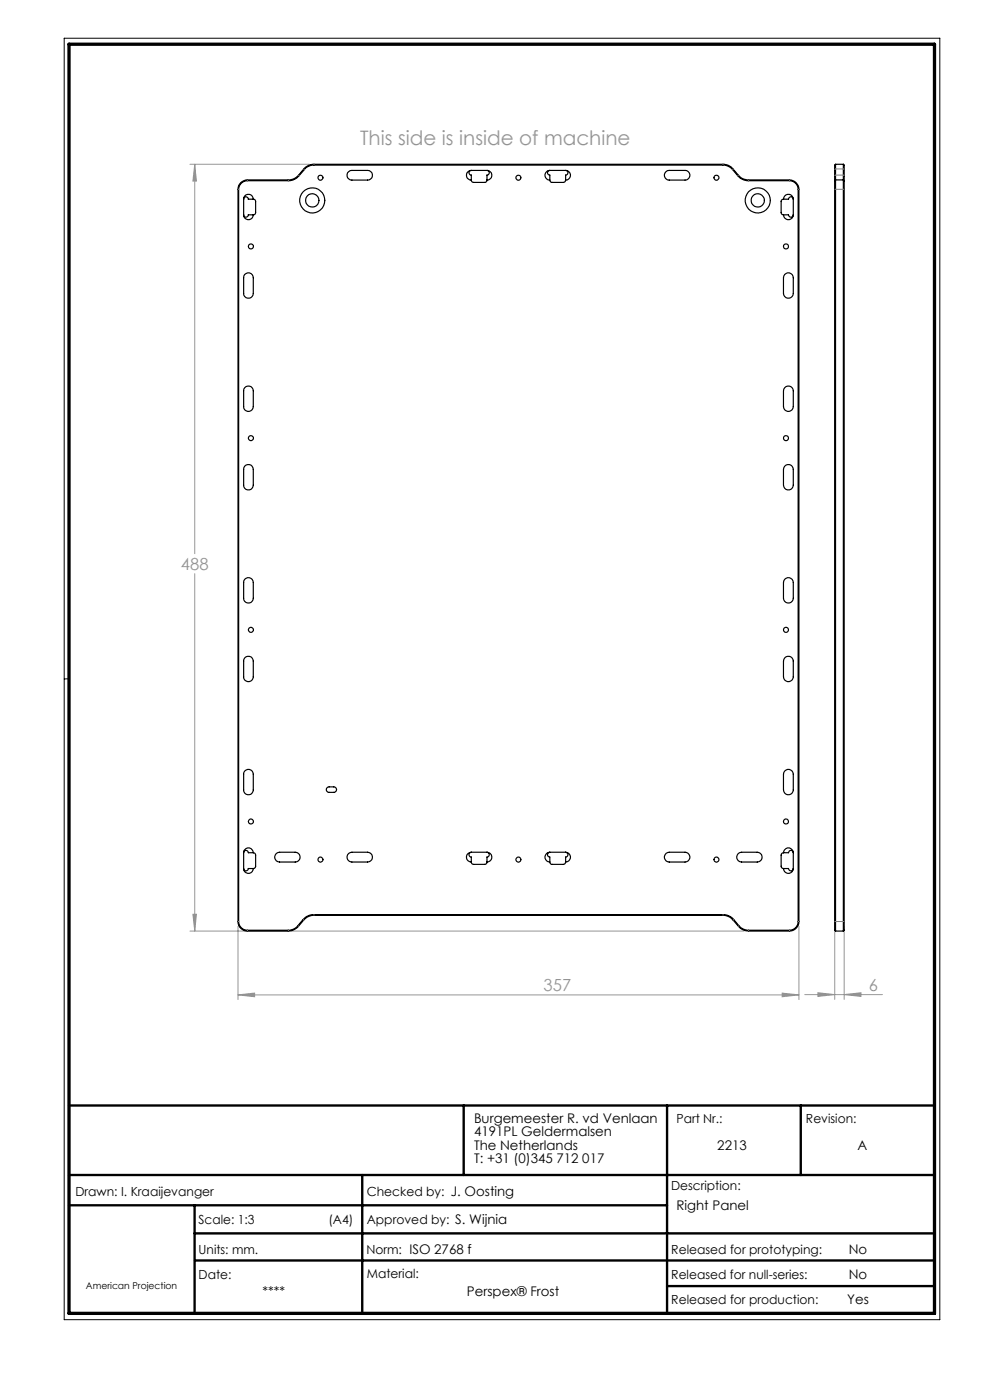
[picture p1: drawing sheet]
<svg xmlns="http://www.w3.org/2000/svg" width="210mm" height="297mm" viewBox="0 0 210 297" stroke-linecap="round" stroke-linejoin="round" font-family="sans-serif">
<path d="M13.6 8.1h185.8v271.9h-185.8zM14.6 144h-1" fill="none" stroke="#000" stroke-width=".21"/>
<path d="M14.6 234.5h183.6M98.4 234.5v14.8M141.5 234.5v44.1M169.9 234.5v14.8M14.6 249.3h183.6M14.6 255.7h126.9M41.3 255.7v22.9M76.8 249.3v29.3M41.3 261.7h156.9M41.4 267.4h156.8M141.5 272.8h56.7" fill="none" stroke="#000" stroke-width=".5"/>
<path d="M14.6 9.4h183.6v269.2h-183.6z" fill="none" stroke="#000" stroke-width=".7"/>
<g fill="none" stroke="#959595" stroke-width=".21">
<path d="M40.3 34.9h25.3M41.3 34.9v82.6M41.3 34.9l.4 3.5h-.8zM41.3 121.7v75.8M40.3 197.5h117.5M40.9 194h.8l-.4 3.5zM50.5 196.5v15.6M169.5 196.5v15.6M177.1 196.5v15.5M179.1 196.5v15.5M50.5 211.1h119M50.5 211.1l3.5-.4v.8z"/>
<path d="M165.9 210.7l3.6 .4-3.6 .4zM170.7 211h16.5M173.5 210.6l3.6 .4-3.6 .4zM179.1 211l3.5-.4v.8z"/>
</g>
<path d="M41.3 34.9l.4 3.5h-.8zM40.9 194h.8l-.4 3.5zM50.5 211.1l3.5-.4v.8zM165.9 210.7l3.6 .4-3.6 .4zM173.5 210.6l3.6 .4-3.6 .4zM179.1 211l3.5-.4v.8z" fill="#959595"/>
<g fill="none" stroke="#000" stroke-width=".25">
<path d="M51 38.8l.7-.5 .8-.1h8.6a2.81 2.81 0 0 0 2.2-1l1.1-1.3a2.7 2.7 0 0 1 2.2-1h86.8a2.58 2.58 0 0 1 2.1 1l1.1 1.3a2.68 2.68 0 0 0 2.2 1h8.7a2.05 2.05 0 0 1 2 2v155.3a2.05 2.05 0 0 1-2 2h-8.7a2.86 2.86 0 0 1-2.2-1l-1.1-1.3a2.86 2.86 0 0 0-2.1-1h-86.8a3 3 0 0 0-2.2 1l-1.1 1.3a3 3 0 0 1-2.2 1h-8.6a1.99 1.99 0 0 1-2-2v-155.3l.1-.8zM51.2 38.9l.6-.4 .7-.2h8.6a3 3 0 0 0 2.3-1l1.2-1.3a2.65 2.65 0 0 1 2-1h86.8a2.65 2.65 0 0 1 2 1l1.1 1.3a3 3 0 0 0 2.3 1h8.7a1.81 1.81 0 0 1 1.8 1.9v155.3a1.81 1.81 0 0 1-1.8 1.8h-8.7a2.65 2.65 0 0 1-2.1-.9l-1.1-1.3a3 3 0 0 0-2.2-1.1h-86.8a3.2 3.2 0 0 0-2.3 1.1l-1.1 1.3a2.65 2.65 0 0 1-2.1 .9h-8.6a1.87 1.87 0 0 1-1.9-1.8v-155.3l.2-.7zM73.7 36.7l.6-.5h3.7a1.02 1.02 0 0 1 1 1 1.02 1.02 0 0 1-1 1h-3.4a1.02 1.02 0 0 1-.9-1.5zM100 38.2v.3l.4 .2h2.5l.3-.2 .1-.3M100 36.2a1.02 1.02 0 0 0-1.1 1 1.02 1.02 0 0 0 1.1 1M100 36.2a.49 .49 0 0 0-.5 .5 .49 .49 0 0 0 .5 .4v1.1M100 36.2h3.3M103.3 36.2a1.02 1.02 0 0 1 1 1 1.02 1.02 0 0 1-1 1M103.3 36.2a.49 .49 0 0 1 .5 .5 .49 .49 0 0 1-.5 .4v1.1M116.6 36.2a1.02 1.02 0 0 0-1 1 1.02 1.02 0 0 0 1 1M116.6 38.2l.2 .4 .3 .1h2.5l.2-.1 .2-.4M116.6 36.2a.49 .49 0 0 0-.5 .5 .49 .49 0 0 0 .5 .4v1.1"/>
<path d="M116.6 36.2h3.4M120 36.2a1.02 1.02 0 0 1 1 1 1.02 1.02 0 0 1-1 1M120 36.2a.49 .49 0 0 1 .5 .5 .49 .49 0 0 1-.5 .4v1.1M141.3 36.4l.7-.2h3.3a1.02 1.02 0 0 1 1 1 1.02 1.02 0 0 1-1 1h-3.3a1.02 1.02 0 0 1-1-.7 1.02 1.02 0 0 1 .3-1.1zM177.1 38.3v159l.1 .2M177.2 38.2v159.3M177.2 34.9v3.3M177.2 34.9l-.1 .1v3.3M177.2 38.2h1.7M177.2 34.9h1.7M177.2 38.2l-.1 .1M178.9 38.2v159.3"/>
<path d="M178.9 34.9v3.3M178.9 34.9l.2 .1v3.3M178.9 38.2l.2 .1M179.1 38.3v159l-.2 .2M51.7 42.3a1.02 1.02 0 0 1 1-1.1 1.02 1.02 0 0 1 1 1.1M51.7 45.6a1.02 1.02 0 0 0 1 1 1.02 1.02 0 0 0 1-1M51.7 42.3a.5 .5 0 0 1 .5-.6 .5 .5 0 0 1 .5 .6h1M51.7 45.6a.49 .49 0 0 0 .5 .5 .49 .49 0 0 0 .5-.5h1M51.7 42.3v3.3M51.9 58.2a1.04 1.04 0 0 1 1.1-.3 1.04 1.04 0 0 1 .7 1v3.4a1.02 1.02 0 0 1-1 1 1.02 1.02 0 0 1-1-1v-3.4zM53.7 42.3h.3l.2 .3v2.6l-.2 .3-.3 .1M166.2 42.3a1.04 1.04 0 0 1 1-1.1 1.04 1.04 0 0 1 1.1 1.1"/>
<path d="M166.2 42.3h-.3l-.2 .3v2.6l.2 .3 .3 .1M166.2 45.6a1.04 1.04 0 0 0 1 1 1.04 1.04 0 0 0 1.1-1M166.2 42.3h1.1a.51 .51 0 0 1 .5-.6 .51 .51 0 0 1 .5 .6M166.2 45.6h1.1a.51 .51 0 0 0 .5 .5 .51 .51 0 0 0 .5-.5M166.4 58.2a1.04 1.04 0 0 1 1.2-.3 1.04 1.04 0 0 1 .7 1v3.4a1.04 1.04 0 0 1-1.1 1 1.04 1.04 0 0 1-1-1v-3.4zM168.3 42.3v3.3M51.9 82.3a1.04 1.04 0 0 1 1.1-.3 1.04 1.04 0 0 1 .7 .9v3.4a1.02 1.02 0 0 1-1 1 1.02 1.02 0 0 1-1-1v-3.4zM51.9 98.9a1.04 1.04 0 0 1 1.1-.3 1.04 1.04 0 0 1 .7 1v3.3a1.02 1.02 0 0 1-1 1 1.02 1.02 0 0 1-1-1v-3.3zM166.4 98.9a1.04 1.04 0 0 1 1.2-.3 1.04 1.04 0 0 1 .7 1v3.3a1.04 1.04 0 0 1-1.1 1 1.04 1.04 0 0 1-1-1v-3.3zM166.4 82.3a1.04 1.04 0 0 1 1.2-.3 1.04 1.04 0 0 1 .7 .9v3.4a1.04 1.04 0 0 1-1.1 1 1.04 1.04 0 0 1-1-1v-3.4zM51.9 139.6a1.04 1.04 0 0 1 1.1-.3 1.04 1.04 0 0 1 .7 1v3.3a1.02 1.02 0 0 1-1 1 1.02 1.02 0 0 1-1-1v-3.3zM51.9 122.9a1.04 1.04 0 0 1 1.1-.3 1.04 1.04 0 0 1 .7 1v3.3a1.02 1.02 0 0 1-1 1 1.02 1.02 0 0 1-1-1v-3.3z"/>
<path d="M166.4 139.6a1.04 1.04 0 0 1 1.2-.3 1.04 1.04 0 0 1 .7 1v3.3a1.04 1.04 0 0 1-1.1 1 1.04 1.04 0 0 1-1-1v-3.3zM166.4 122.9a1.04 1.04 0 0 1 1.2-.3 1.04 1.04 0 0 1 .7 1v3.3a1.04 1.04 0 0 1-1.1 1 1.04 1.04 0 0 1-1-1v-3.3zM51.9 163.6a1.04 1.04 0 0 1 1.1-.3 1.04 1.04 0 0 1 .7 .9v3.4a1.02 1.02 0 0 1-1 1 1.02 1.02 0 0 1-1-1v-3.4zM69.4 167.1a1.98 1.98 0 0 1 1.6-.1 .58 .58 0 0 1 .4 .6 .58 .58 0 0 1-.6 .5h-1a.57 .57 0 0 1-.5-.3 .57 .57 0 0 1 .1-.7zM166.4 163.6a1.04 1.04 0 0 1 1.2-.3 1.04 1.04 0 0 1 .7 .9v3.4a1.04 1.04 0 0 1-1.1 1 1.04 1.04 0 0 1-1-1v-3.4zM51.7 180.9a1.02 1.02 0 0 1 1-1 1.02 1.02 0 0 1 1 1M51.7 184.3a1.02 1.02 0 0 0 1 1 1.02 1.02 0 0 0 1-1M51.7 184.3a.49 .49 0 0 0 .5 .4 .49 .49 0 0 0 .5-.4h1M51.7 180.9a.49 .49 0 0 1 .5-.5 .49 .49 0 0 1 .5 .5h1M51.7 180.9v3.4M53.7 180.9a.49 .49 0 0 1 .5 .5v2.4l-.1 .3-.4 .2M58.6 181l.7-.2h3.3a1.04 1.04 0 0 1 1.1 1 1.04 1.04 0 0 1-1.1 1.1h-3.3a1.05 1.05 0 0 1-1-.7 1.05 1.05 0 0 1 .3-1.2z"/>
<path d="M74 181l.6-.2h3.4a1.04 1.04 0 0 1 1 1 1.04 1.04 0 0 1-1 1.1h-3.4a1.03 1.03 0 0 1-.9-.7 1.03 1.03 0 0 1 .3-1.2zM100 182.9v.3l.4 .2h2.5l.3-.2 .1-.3M100 180.8a1.04 1.04 0 0 0-1.1 1 1.04 1.04 0 0 0 1.1 1.1M100 180.8a.51 .51 0 0 0-.5 .5 .51 .51 0 0 0 .5 .5v1.1M100 180.8h3.3M103.3 180.8a1.04 1.04 0 0 1 1 1 1.04 1.04 0 0 1-1 1.1M103.3 180.8a.51 .51 0 0 1 .5 .5 .51 .51 0 0 1-.5 .5v1.1M116.6 180.8a1.04 1.04 0 0 0-1 1 1.04 1.04 0 0 0 1 1.1M116.6 182.9l.2 .3 .3 .2h2.5l.2-.2 .2-.3M116.6 180.8a.51 .51 0 0 0-.5 .5 .51 .51 0 0 0 .5 .5v1.1M116.6 180.8h3.4M120 180.8a1.04 1.04 0 0 1 1 1 1.04 1.04 0 0 1-1 1.1"/>
<path d="M120 180.8a.51 .51 0 0 1 .5 .5 .51 .51 0 0 1-.5 .5v1.1M141.3 181l.7-.2h3.3a1.04 1.04 0 0 1 1 1 1.04 1.04 0 0 1-1 1.1h-3.3a1.05 1.05 0 0 1-1-.7 1.05 1.05 0 0 1 .3-1.2zM156.6 181l.7-.2h3.3a1.04 1.04 0 0 1 1.1 1 1.04 1.04 0 0 1-1.1 1.1h-3.3a1.05 1.05 0 0 1-1-.7 1.05 1.05 0 0 1 .3-1.2zM166.2 180.9a1.04 1.04 0 0 1 1-1 1.04 1.04 0 0 1 1.1 1M166.2 180.9a.49 .49 0 0 0-.5 .5v2.4l.1 .3 .4 .2M166.2 184.3a1.04 1.04 0 0 0 1 1 1.04 1.04 0 0 0 1.1-1M166.2 184.3h1.1a.51 .51 0 0 0 .5 .4 .51 .51 0 0 0 .5-.4M166.2 180.9h1.1a.51 .51 0 0 1 .5-.5 .51 .51 0 0 1 .5 .5M168.3 180.9v3.4M177.2 197.5h1.7"/>
<circle cx="68" cy="37.7" r=".53"/>
<circle cx="110" cy="37.7" r=".52"/>
<circle cx="152" cy="37.7" r=".52"/>
<circle cx="53.2" cy="52.3" r=".54"/>
<circle cx="66.2" cy="42.5" r="2.67"/>
<circle cx="66.2" cy="42.5" r="1.43"/>
<circle cx="160.7" cy="42.5" r="1.42"/>
<circle cx="160.7" cy="42.5" r="2.67"/>
<circle cx="166.7" cy="52.3" r=".54"/>
<circle cx="53.2" cy="92.9" r=".53"/>
<circle cx="166.7" cy="92.9" r=".53"/>
<circle cx="53.2" cy="133.6" r=".53"/>
<circle cx="166.7" cy="133.6" r=".53"/>
<circle cx="53.2" cy="174.3" r=".54"/>
<circle cx="166.7" cy="174.3" r=".54"/>
<circle cx="68" cy="182.4" r=".54"/>
<circle cx="110" cy="182.3" r=".53"/>
<circle cx="152" cy="182.3" r=".53"/>
</g>
<g fill="none" stroke="#808080" stroke-width=".21" stroke-dasharray="6.3 1.3 1.3 1.3 1.3 1.3">
<path d="M52.5 38.3v-.1M61.2 38.3v-.1M63.5 37.3l-.2-.2M64.6 35.9l-.2-.1M66.6 35v-.2M153.4 34.8v.2M155.5 35.8l-.1 .1M156.6 37.1l-.1 .2M158.8 38.2v.1M167.5 38.2v.1M177.2 37.1l-.1 .2M177.2 35.8h1.7"/>
<path d="M177.2 35.8l-.1 .1M178.9 37.1h-1.7M179.1 37.3l-.2-.2M179.1 35.9l-.2-.1M50.7 40.2h-.2M169.5 40.2h-.2M177.2 40.2h1.7M177.2 40.2h-.1M179.1 40.2h-.2M50.7 195.5h-.2M52.5 197.3v.2M61.2 197.3v.2"/>
<path d="M63.2 196.4l.1 .1M64.3 195.1l.1 .1M66.6 194v.2M153.4 194.2v-.2M155.5 195.2l.2-.1M156.6 196.5l.2-.1M158.8 197.5v-.2M167.5 197.5v-.2M169.5 195.5h-.2M177.2 195.5h-.1M178.9 195.5h-1.7M179.1 195.5h-.2"/>
</g>
<text font-size="4.2" fill="#959595" x="76.4" y="30.7">This side is inside of machine</text>
<g font-size="3.5" fill="#959595">
<text x="38.4" y="120.9">488</text>
<text x="115.3" y="210.3">357</text>
<text x="184.3" y="210.2">6</text>
</g>
<g font-size="2.8">
<text x="100.5" y="238.2">Burgemeester R. vd Venlaan</text>
<text x="100.5" y="241.1">4191PL Geldermalsen</text>
<text x="100.5" y="243.9">The Netherlands</text>
<text x="152.2" y="243.9">2213</text>
<text x="181.9" y="243.9">A</text>
<text x="100.5" y="246.7">T: +31 (0)345 712 017</text>
<text x="143.5" y="256.7">Right Panel</text>
<text x="180" y="266">No</text>
<text x="55.7" y="275">****</text>
<text x="99" y="275">Perspex® Frost</text>
<text x="180" y="271.4">No</text>
<text x="179.7" y="276.6">Yes</text>
</g>
<g font-size="2.7">
<text x="143.5" y="238.2">Part Nr.:</text>
<text x="171" y="238.2">Revision:</text>
<text x="16" y="253.7">Drawn: I. Kraaijevanger</text>
<text x="77.8" y="253.7">Checked by: J. Oosting</text>
<text x="142.4" y="252.5">Description:</text>
<text x="42.1" y="259.7">Scale: 1:3</text>
<text x="69.7" y="259.7">(A4)</text>
<text x="77.8" y="259.7">Approved by: S. Wijnia</text>
<text x="42.1" y="266">Units: mm.</text>
<text x="77.7" y="266">Norm: ISO 2768 f</text>
<text x="142.4" y="266">Released for prototyping:</text>
<text x="42.1" y="271.3">Date:</text>
<text x="77.8" y="271">Material:</text>
<text x="142.4" y="271.3">Released for null-series:</text>
<text x="142.4" y="276.6">Released for production:</text>
</g>
<text font-size="2" x="18.2" y="273.4">American Projection</text>
</svg>
